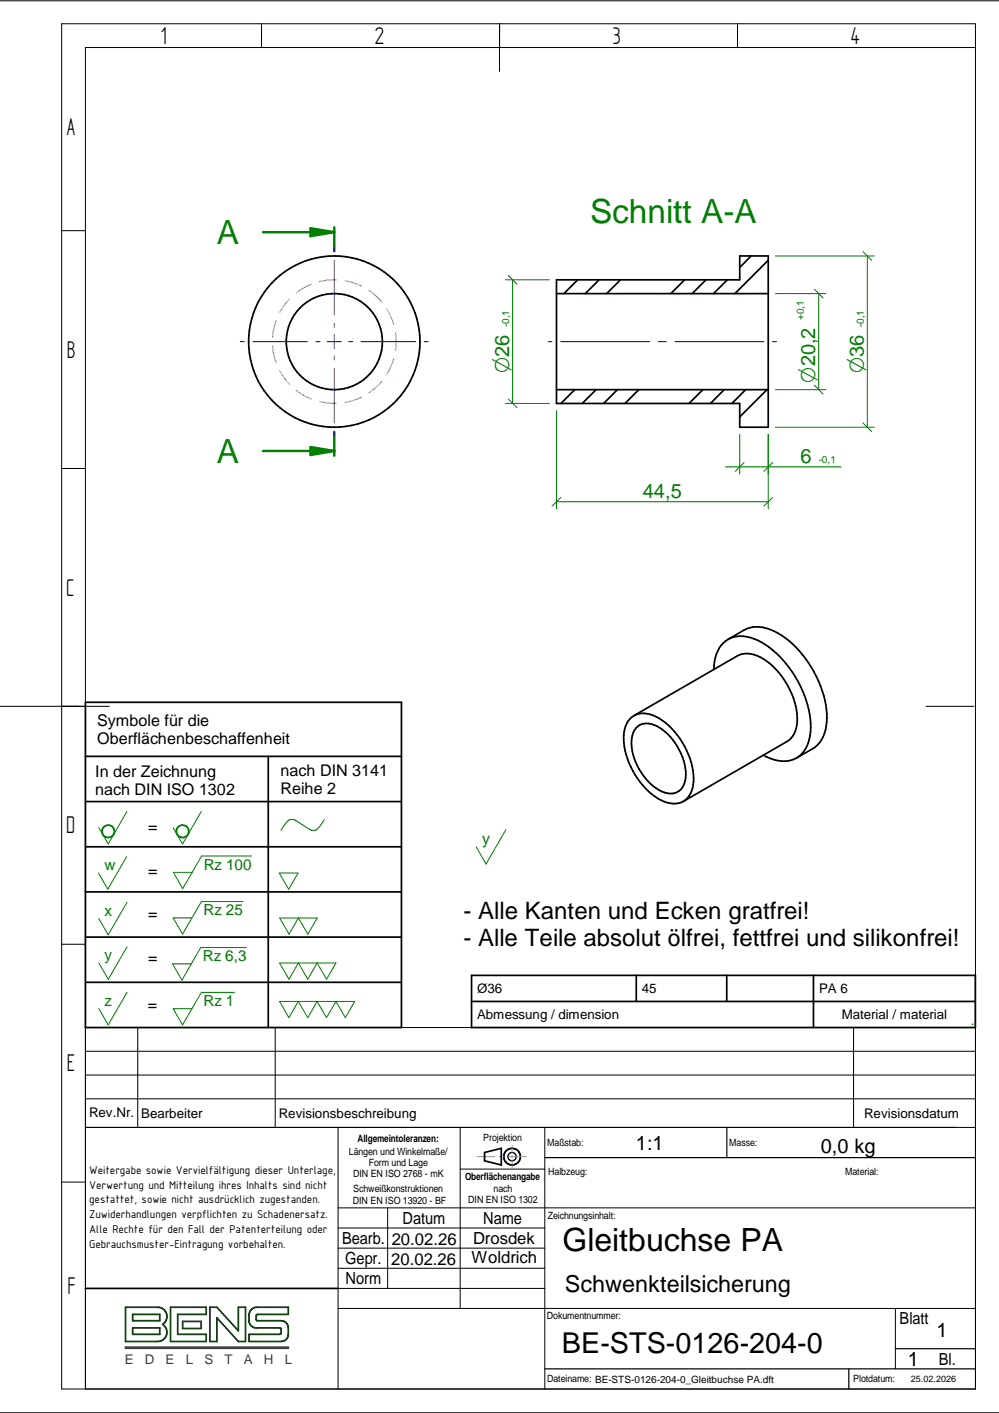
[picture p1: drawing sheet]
<svg xmlns="http://www.w3.org/2000/svg" width="210mm" height="297mm" viewBox="0 0 210 297" stroke-linecap="round" stroke-linejoin="round" font-family="sans-serif">
<g fill="none" stroke="#000" stroke-width=".21">
<path d="M0 .2h209.9M13 5h192v287h-192zM54.9 5v5M105 5l-.1 10M155 5v5M205 10h-187.1v282M13 48.5h4.9M13 98.5h4.9M0 148.5h23M194.6 148.5h10M13 198.5h4.9M17.9 216h187.1"/>
<path d="M28.9 216v21M57.8 216v21M179.3 216v21M17.9 226h187.1M17.9 237h187.1M17.9 231h187.1M17.9 221h187.1M71 237v55M96.7 237v38.1M114.5 237v55M13 248.5h4.9M71 258.1h43.5"/>
<path d="M71 253.9h134M81.4 253.9v16.9M96.7 245.8h17.8M71 275.1h134M71 262.4h43.5M71 266.6h43.5M71 270.8h43.5M188.1 275.1v12.7M0 297h209.9"/>
</g>
<g fill="none" stroke="#000" stroke-width=".25">
<path d="M152.7 237v6.4M114.5 243.4h90.5M114.5 287.8h90.5M178.4 287.8v4.2M188.1 283.5h16.9"/>
<circle cx="107.6" cy="243.2" r=".87"/>
</g>
<g fill="none" stroke="#000" stroke-width=".36">
<path d="M17.9 147.6h66.4v68.4h-66.4zM17.9 159h66.4M56.4 159v57M17.9 168.5h66.4M17.9 178h66.4M17.9 187.5h66.4M17.9 197h66.4M17.9 206.5h66.4M101.8 242.3l3.5-.9v3.5l-3.5-.9zM17.9 270.8h53.1"/>
<circle cx="70.2" cy="71.8" r="18"/>
<circle cx="70.2" cy="71.8" r="10.1"/>
<circle cx="107.6" cy="243.2" r="1.75"/>
</g>
<path d="M100.2 243.1h3.8M104.9 243.1h1M106.8 243.1h3.8M107.6 240.7v1.8M107.6 242.9v.5M107.6 243.8v1.8" fill="none" stroke="#229aff" stroke-width=".21"/>
<path d="M26.4 274.8h6.7a1.95 1.95 0 0 1 1.9 1.4 1.95 1.95 0 0 1-.8 2.2 1.95 1.95 0 0 1 .8 2.2 1.95 1.95 0 0 1-1.9 1.4h-6.7zM27.9 276.3h5.7v1.3h-5.7zM27.9 279.1h5.7v1.4h-5.7zM35.8 274.8h7.5v1.5h-6v4.2h6v1.5h-7.5zM38.4 277.8h3.9v1.5h-3.9zM44.1 274.8h1.5l4.5 5v-5h1.5v7.2h-1.5l-4.5-5v5h-1.5zM52.7 275.4l.6-.4 .7-.2h6.6v1.5h-6.5l-.3 .3v.7l.2 .3h5.1l.6 .2a1.49 1.49 0 0 1 .9 1.3 2.9 2.9 0 0 1-.3 2.3l-.6 .5-.6 .1h-6.8v-1.5h6.5l.3-.3v-.8l-.3-.3h-5.3l-.8-.5a3.4 3.4 0 0 1-.2-2.9z" fill="none" stroke="#004000" stroke-width=".36"/>
<path d="M26.4 283.2h34.2v.2h-34.2z" fill="none" stroke="#3f3f3f" stroke-width=".36"/>
<path d="M204.2 215.3h.1M204.2 216h.1" fill="none" stroke="#008000" stroke-width=".25"/>
<g fill="none" stroke="#008000" stroke-width=".21">
<path d="M26.7 170.6l-4 6.8-1.9-3.4M42.3 170.6l-3.9 6.8-2-3.4M52.9 180h-10.5l-4 6.8-2-3.4h4M68.1 172.3a4.1 4.1 0 0 1-2 2.3l-.8-.1-3.1-1.9a1.47 1.47 0 0 0-2.2 .6l-1 1.4M106.3 174.4l-4.2 7.2-2-3.6M26.6 180.1l-4 6.8-1.9-3.4M26.7 199l-3.9 6.9-2-3.5M26.7 189.7l-4 6.8-1.9-3.4M51 189.5h-8.7l-3.9 6.9-2-3.4h3.9M51.8 199.2h-9.6l-4 6.8-2-3.4h4M58.7 183.5h3.9l-1.9 3.4zM58.8 193h7.9l-2 3.4-2-3.4-2 3.4z"/>
<path d="M26.7 208.6l-4 6.9-1.9-3.5M49.3 208.6h-7l-3.9 6.9-2-3.5h3.9M58.7 202.4h11.9l-2 3.4-2-3.4-1.9 3.4-2-3.4-2 3.4zM58.7 210.5h15.8l-1.9 3.4-2-3.4-2 3.4-2-3.4-1.9 3.4-2-3.4-2 3.4z"/>
</g>
<g fill="none" stroke="#008000" stroke-width=".36">
<circle cx="22.7" cy="174.8" r="1.3"/>
<circle cx="38.4" cy="174.8" r="1.3"/>
</g>
<g fill="none" stroke="#f0f" stroke-width=".25">
<path d="M65.4 59.8l-1.7 .8-1.4 1M70.7 58.8l-2 .1-1.6 .3M72.5 59l2.3 .6 1.1 .5M57.3 72.7l.3 2.2 .4 1.4M58 67.4l-.4 1.3-.3 2.2M58.8 77.9l1 1.7 1.1 1.2M60.9 62.8l-1.1 1.2-1 1.7M77.5 61l1.7 1.4 1 1M81.3 64.9l.9 1.8 .5 1.5M82.7 75.4l-.5 1.5-.9 1.8M83.1 70l.1 1.8-.1 1.8M62.3 82.1l1.4 1 1.7 .8"/>
<path d="M67.1 84.4l1.6 .3 2 .1M75.9 83.5l-2 .8-1.4 .3M80.2 80.2l-1 1-1.7 1.4"/>
</g>
<path d="M55.2 48.8h15v4M70.2 90.8v4" fill="none" stroke="#008000" stroke-width=".51"/>
<path d="M65.2 48l5 .8-5 .8z" fill="#008000"/>
<path d="M65.2 48l5 .8-5 .8zM55.2 94.8h15" fill="none" stroke="#008000" stroke-width=".51"/>
<path d="M65.2 94l5 .8-5 .9z" fill="#008000"/>
<path d="M70.2 47.8v1M65.2 94l5 .8-5 .9zM70.2 94.8v1" fill="none" stroke="#008000" stroke-width=".51"/>
<g fill="none" stroke="#000" stroke-width=".36">
<path d="M116.9 58.8h38.5v-5h6v36h-6v-5h-38.5zM121.4 58.8l-2.9 2.9M125.9 58.8l-2.9 2.9M130.4 58.8l-2.9 2.9M143.8 58.8l-2.9 2.9M148.3 58.8l-2.9 2.9M152.8 58.8l-2.9 2.9M157.8 53.8l-2.4 2.4M161.4 54.7l-7 7M116.9 61.7h44.5M116.9 81.9h44.5M120.8 81.9l-2.9 2.9"/>
<path d="M125.2 81.9l-2.9 2.9M129.7 81.9l-2.9 2.9M134.2 81.9l-2.9 2.9M147.7 81.9l-2.9 2.9M152.2 81.9l-2.9 2.9M156.7 81.9l-2.9 2.9M161.2 81.9l-5.8 5.8M153 134.4l3.4-2a7.2 7.2 0 0 1 7 .7 22.4 22.4 0 0 1 10.3 17.9 7.1 7.1 0 0 1-2.9 6.4l-3.4 1.9M153 134.4a7.1 7.1 0 0 1 7 .6 22.4 22.4 0 0 1 10.3 18 6.9 6.9 0 0 1-3.5 6.6 7.3 7.3 0 0 1-6.4-.8M153 134.4a7.1 7.1 0 0 0-3 6.3M133.2 150.5l21.8-12.6a5.7 5.7 0 0 1 6 1 16.3 16.3 0 0 1 6.5 12.8 4.9 4.9 0 0 1-2.1 4.2l-21.8 12.6M133.2 150.5a5.6 5.6 0 0 0-2.1 5.7 15.9 15.9 0 0 0 8.4 12.3l1.9 .4a3.9 3.9 0 0 0 2.2-.4"/>
<path d="M133.2 150.5a5.6 5.6 0 0 1 6 1 16.2 16.2 0 0 1 6.5 12.8 5 5 0 0 1-2.1 4.2M133.6 153.1a3.4 3.4 0 0 1 4.4-.4 12.1 12.1 0 0 1 6 11.4 3.2 3.2 0 0 1-5 2.3 12.1 12.1 0 0 1-6.2-11.3l.3-1.1zM99.1 210.5h105.8M99.1 205h105.8v11h-105.8zM133.7 205v5.5M152.7 205v5.5M170.9 205v11"/>
</g>
<g fill="none" stroke="#00f" stroke-width=".21">
<path d="M70.2 52.1v.8M70.2 54.7v11.5M50.5 71.8h.9M53.1 71.8h11.5M66.4 71.8h.8M68.7 71.8h3M70.2 74.8v.9M70.2 77.4v11.5M70.2 68v.8M70.2 70.3v3M73.2 71.8h.9M75.9 71.8h11.4"/>
<path d="M89.1 71.8h.9M115.2 71.8h.8M117.8 71.8h18.7M138.3 71.8h1.7M141.8 71.8h18.7M162.3 71.8h.9M70.2 90.7v.9"/>
</g>
<g fill="none" stroke="#008000" stroke-width=".21">
<path d="M106.2 58.8h9.2M106.8 57.9l1.8 1.8M107.7 58.8v26M162.9 53.8h20.8M181.3 52.9l1.9 1.8M182.2 53.8v36M162.9 61.7h10.6M171.1 60.8l1.8 1.8M172 61.7v20.2M106.2 84.8h9.2M106.8 83.9l1.8 1.8M116.9 86.3v20.7"/>
<path d="M152.4 98.1h24.3M155.4 91.3v8.4M156.3 97.2l-1.8 1.9M161.4 91.3v15.7M162.3 97.2l-1.8 1.9M162.9 81.9h10.6M162.9 89.8h20.8M171.1 81l1.8 1.8M181.3 88.9l1.9 1.8M116.9 105.5h44.5M117.8 104.6l-1.8 1.8M162.3 104.6l-1.8 1.8"/>
</g>
<g font-size="7" fill="#008000">
<text x="124" y="46.9">Schnitt A-A</text>
<text x="45.6" y="51.3">A</text>
<text x="45.6" y="97.3">A</text>
</g>
<text font-size="6.7" x="118.2" y="262.9">Gleitbuchse PA</text>
<text font-size="6" x="118" y="284.3">BE-STS-0126-204-0</text>
<g font-size="5.8">
<text x="33.8" y="9.2">1</text>
<text x="78.8" y="9.2">2</text>
<text x="128.8" y="9.2">3</text>
<text x="178.8" y="9.2">4</text>
<text x="14" y="28.4">A</text>
<text x="14" y="75.2">B</text>
<text x="13.9" y="125.2">C</text>
<text x="13.9" y="175.2">D</text>
<text x="14" y="225.2">E</text>
<text x="14.2" y="271.9">F</text>
</g>
<g font-size="5">
<text x="97.4" y="193.1">- Alle Kanten und Ecken gratfrei!</text>
<text x="97.4" y="198.8">- Alle Teile absolut ölfrei, fettfrei und silikonfrei!</text>
</g>
<text font-size="4.9" x="118.7" y="271.5">Schwenkteilsicherung</text>
<g font-size="4.6" fill="#008000">
<text x="107" y="78.4" transform="rotate(-90 107 78.4)">O26</text>
<text x="171.3" y="80.5" transform="rotate(-90 171.3 80.5)">O20,2</text>
<text x="181.5" y="78.4" transform="rotate(-90 181.5 78.4)">O36</text>
</g>
<g font-size="4.2" fill="#008000">
<text x="168.2" y="97.4">6</text>
<text x="135.1" y="104.7">44,5</text>
</g>
<g font-size="4.2">
<text x="133.6" y="241.8">1:1</text>
<text x="172.5" y="242.4">0,0 kg</text>
<text x="196.8" y="281.1">1</text>
<text x="190.8" y="287.1">1</text>
</g>
<g font-size="3.5">
<text x="84.6" y="257.2">Datum</text>
<text x="101.5" y="257.2">Name</text>
<text x="71.9" y="261.5">Bearb.</text>
<text x="82.3" y="261.7">20.02.26</text>
<text x="99.4" y="261.5">Drosdek</text>
<text x="72.5" y="265.7">Gepr.</text>
<text x="72.6" y="269.9">Norm</text>
<text x="82.2" y="265.8">20.02.26</text>
<text x="99.1" y="265.6">Woldrich</text>
<text x="189" y="278.4">Blatt</text>
<text x="197.3" y="286.9">Bl.</text>
</g>
<g font-size="3.4">
<text x="20.4" y="152.7">Symbole für die</text>
<text x="20.4" y="156.4">Oberflächenbeschaffenheit</text>
<text x="20" y="163.3">In der Zeichnung</text>
<text x="20" y="167">nach DIN ISO 1302</text>
<text x="59" y="163.2">nach DIN 3141</text>
<text x="59" y="167">Reihe 2</text>
<text x="31.1" y="174.9">=</text>
<text x="31.1" y="184.1">=</text>
<text x="31.1" y="193.3">=</text>
<text x="31.1" y="202.5">=</text>
<text x="31" y="212.4">=</text>
</g>
<text font-size="3.4" fill="#008000" x="101.3" y="177.4">y</text>
<g font-size="3.2" fill="#008000">
<text x="21.9" y="182.9">w</text>
<text x="42.8" y="182.8">Rz 100</text>
<text x="22" y="192.5">x</text>
<text x="42.8" y="192.4">Rz 25</text>
<text x="22" y="201.9">y</text>
<text x="42.6" y="202.1">Rz 6,3</text>
<text x="22" y="211.5">z</text>
<text x="42.8" y="211.5">Rz 1</text>
</g>
<g font-size="2.8">
<text x="100.2" y="208.7">Ø36</text>
<text x="134.9" y="208.7">45</text>
<text x="172.1" y="208.7">PA 6</text>
<text x="100.2" y="214.2">Abmessung / dimension</text>
<text x="176.9" y="214.2">Material / material</text>
<text x="18.7" y="234.9">Rev.Nr.</text>
<text x="29.7" y="234.9">Bearbeiter</text>
<text x="58.6" y="234.9">Revisionsbeschreibung</text>
<text x="181.6" y="234.9">Revisionsdatum</text>
</g>
<g font-size="2.8" fill="#3f3f3f">
<text x="26.2" y="286.8">E</text>
<text x="30.4" y="286.8">D</text>
<text x="34.8" y="286.8">E</text>
<text x="39" y="286.8">L</text>
<text x="42.9" y="286.8">S</text>
<text x="47.2" y="286.8">T</text>
<text x="51.2" y="286.8">A</text>
<text x="55.5" y="286.8">H</text>
<text x="59.8" y="286.8">L</text>
</g>
<g font-size="2.6">
<text x="18.8" y="246.7">Weitergabe sowie Vervielfältigung dieser Unterlage,</text>
<text x="18.8" y="249.9">Verwertung und Mitteilung ihres Inhalts sind nicht</text>
<text x="18.8" y="253">gestattet, sowie nicht ausdrücklich zugestanden.</text>
<text x="18.8" y="256.1">Zuwiderhandlungen verpflichten zu Schadenersatz.</text>
<text x="18.8" y="259.2">Alle Rechte für den Fall der Patenterteilung oder</text>
<text x="18.8" y="262.4">Gebrauchsmuster-Eintragung vorbehalten.</text>
</g>
<g font-size="2.1" fill="#008000">
<text x="107" y="68.8" transform="rotate(-90 107 68.8)">-0,1</text>
<text x="168.9" y="67.3" transform="rotate(-90 168.9 67.3)">+0,1</text>
<text x="181.5" y="68.8" transform="rotate(-90 181.5 68.8)">-0,1</text>
<text x="172" y="97.4">-0,1</text>
</g>
<g font-size="2.1">
<text x="75.1" y="240">Allgemeintoleranzen:</text>
<text x="101.5" y="239.8">Projektion</text>
<text x="73.3" y="242.8">Längen und Winkelmaße/</text>
<text x="77.5" y="245.1">Form und Lage</text>
<text x="115" y="240.9">Maßstab:</text>
<text x="153.2" y="240.9">Masse:</text>
<text x="74.2" y="247.5">DIN EN ISO 2768 - mK</text>
<text x="74.2" y="250.7">Schweißkonstruktionen</text>
<text x="97.7" y="248">Oberflächenangabe</text>
<text x="103.7" y="250.6">nach</text>
<text x="115.2" y="246.9">Halbzeug:</text>
<text x="177.6" y="247">Material:</text>
<text x="74.1" y="253">DIN EN ISO 13920 - BF</text>
<text x="98.4" y="253">DIN EN ISO 1302</text>
<text x="115.1" y="256.2">Zeichnungsinhalt:</text>
<text x="114.9" y="277.4">Dokumentnummer:</text>
<text x="115" y="290.6">Dateiname: BE-STS-0126-204-0_Gleitbuchse PA.dft</text>
<text x="179.3" y="290.6">Plotdatum:</text>
</g>
<text font-size="1.9" x="191.4" y="290.5">25.02.2026</text>
</svg>
